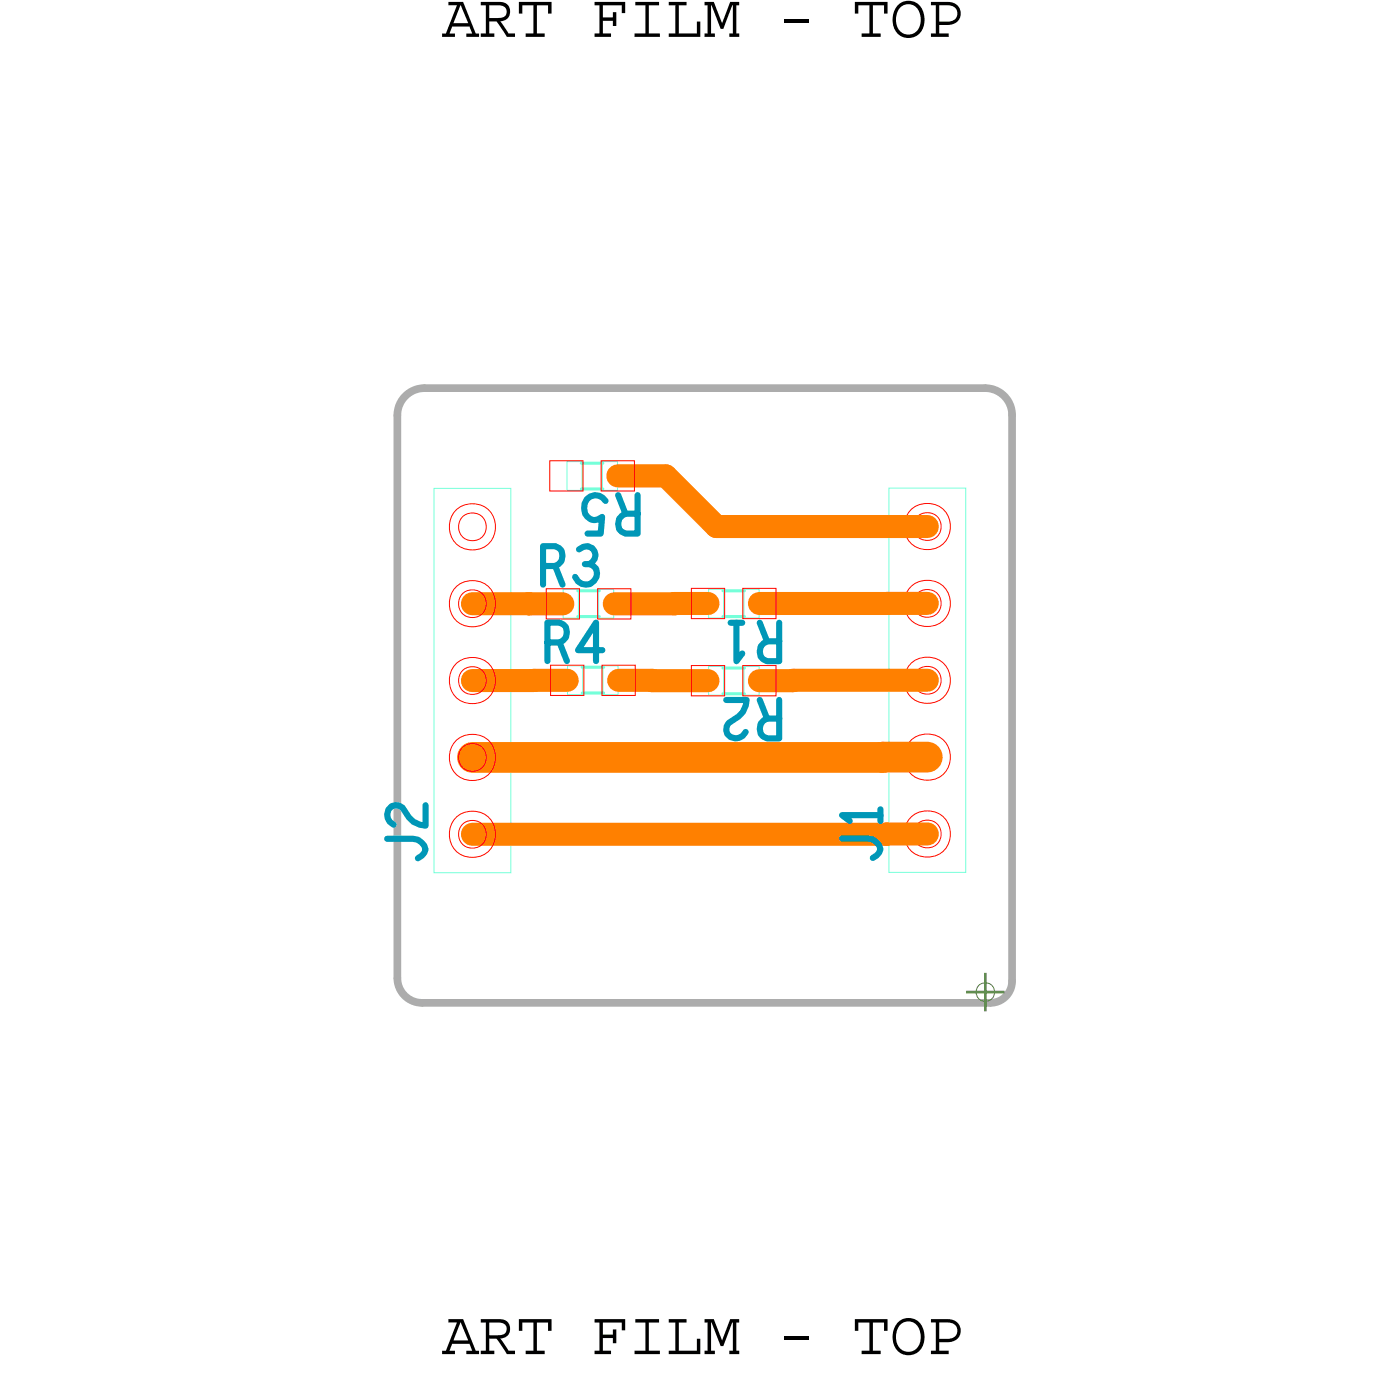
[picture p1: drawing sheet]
<svg xmlns="http://www.w3.org/2000/svg" width="46mm" height="46mm" viewBox="0 0 46 46" stroke-linecap="round" stroke-linejoin="round" font-family="sans-serif">
<!-- layer: Board Outline -->
<path d="M13.1 13.7v18.6zM14 12.8h18.6zM14 12.8a.9 .9 0 0 0-.9 .9M32.6 12.8a.89 .89 0 0 1 .9 .9M33.5 13.7v18.7zM13.1 32.3a.82 .82 0 0 0 .9 .8M14 33.1h18.7zM33.5 32.4l-.1 .4a.72 .72 0 0 1-.7 .3" fill="none" stroke="#acacac" stroke-width=".25"/>
<path d="M13.4 13l.5-.2h18.8a.76 .76 0 0 1 .8 .8v18.8a.76 .76 0 0 1-.8 .8h-18.8a.76 .76 0 0 1-.8-.8v-18.8l.1-.3z" fill="none" stroke="#acacac" stroke-width=".03"/>
<!-- layer: Components -->
<path d="M14.4 16.1h2.5v12.7h-2.5zM18.6 19.5h.5v.9h-.5zM18.7 15.3h.5v.9h-.5zM19.8 19.5h.5v.9h-.5zM19.9 15.3h.5v.9h-.5zM23.4 19.5h.5v.9h-.5zM24.6 19.5h.5v.9h-.5zM29.4 16.1h2.5v12.7h-2.5zM18.8 22h.5v1h-.5zM19.9 22h.5v1h-.5zM23.4 22h.5v1h-.5zM24.6 22h.5v1h-.5z" fill="none" stroke="#75ffd9" stroke-width=".03"/>
<path d="M19.2 15.3h.7zM23.9 19.5h.7zM19.3 22.9h.7z" fill="none" stroke="#75ffd9" stroke-width=".1"/>
<!-- layer: Nets -->
<g fill="none" stroke="#ff8000" stroke-width=".76">
<path d="M15.6 20h1.9zM20.3 20h2zM20.4 15.7h1.6zM22 15.7l1.7 1.7zM22.3 19.9h1.1zM22.3 20h.1M23.7 17.4h7zM25.1 19.9h4.2zM29.3 19.9h1.4zM29.3 19.9h.1M15.6 22.5h2zM15.6 27.6h13.7z"/>
<path d="M20.5 22.5h1.1zM21.6 22.5h1.8zM21.6 22.5h.1M26.2 22.5h4.5zM29.3 27.6h1.4z"/>
</g>
<g fill="none" stroke="#f00" stroke-width=".03">
<path d="M18.1 19.5h1.1v1h-1.1zM18.2 15.2h1.1v1h-1.1zM19.8 19.5h1.1v1h-1.1zM19.9 15.2h1.1v1h-1.1zM22.9 19.4h1.1v1h-1.1zM24.6 19.4h1.1v1h-1.1zM18.2 22h1.1v1h-1.1zM19.9 22h1.1v1h-1.1zM22.9 22h1.1v1h-1.1zM24.6 22h1.1v1h-1.1z"/>
<circle cx="15.6" cy="20" r=".46"/>
<circle cx="15.6" cy="17.4" r=".46"/>
<circle cx="15.6" cy="20" r=".77"/>
<circle cx="15.6" cy="17.4" r=".77"/>
<circle cx="30.7" cy="19.9" r=".46"/>
<circle cx="30.7" cy="17.4" r=".46"/>
<circle cx="30.7" cy="19.9" r=".77"/>
<circle cx="30.7" cy="17.4" r=".77"/>
<circle cx="15.6" cy="25" r=".46"/>
<circle cx="15.6" cy="22.5" r=".46"/>
<circle cx="15.6" cy="27.6" r=".46"/>
<circle cx="15.6" cy="27.6" r=".77"/>
<circle cx="15.6" cy="25" r=".77"/>
<circle cx="15.6" cy="22.5" r=".77"/>
<circle cx="30.7" cy="22.5" r=".46"/>
<circle cx="30.7" cy="25" r=".46"/>
<circle cx="30.7" cy="27.6" r=".46"/>
<circle cx="30.7" cy="27.6" r=".77"/>
<circle cx="30.7" cy="22.5" r=".77"/>
<circle cx="30.7" cy="25" r=".77"/>
</g>
<path d="M15.6 25h13.6zM29.2 25h1.5zM29.2 25h.1" fill="none" stroke="#ff8000" stroke-width="1"/>
<!-- layer: Drawing Origin -->
<path d="M32.4 32.6l.2-.1 .2 .1 .1 .2-.1 .2-.2 .1-.2-.1-.1-.2z" fill="none" stroke="#638b3a" stroke-width=".03"/>
<path d="M31.9 32.8h1.3M32.6 32.2v1.2" fill="none" stroke="#638b3a" stroke-width=".09"/>
<g font-size="2.2" fill="#0097b7">
<text x="21.2" y="16.4" transform="rotate(-180 21.2 16.4)">R5</text>
<text x="17.8" y="19.3">R3</text>
<text x="17.9" y="21.8">R4</text>
<text x="25.9" y="23.1" transform="rotate(-180 25.9 23.1)">R2</text>
<text x="25.9" y="20.6" transform="rotate(-180 25.9 20.6)">R1</text>
<text x="14.1" y="28.5" transform="rotate(-90 14.1 28.5)">J2</text>
<text x="29.1" y="28.5" transform="rotate(-90 29.1 28.5)">J1</text>
</g>
<g font-size="2.1">
<text x="14.6" y="1.2">ART FILM - TOP</text>
<text x="14.6" y="44.7">ART FILM - TOP</text>
</g>
</svg>
